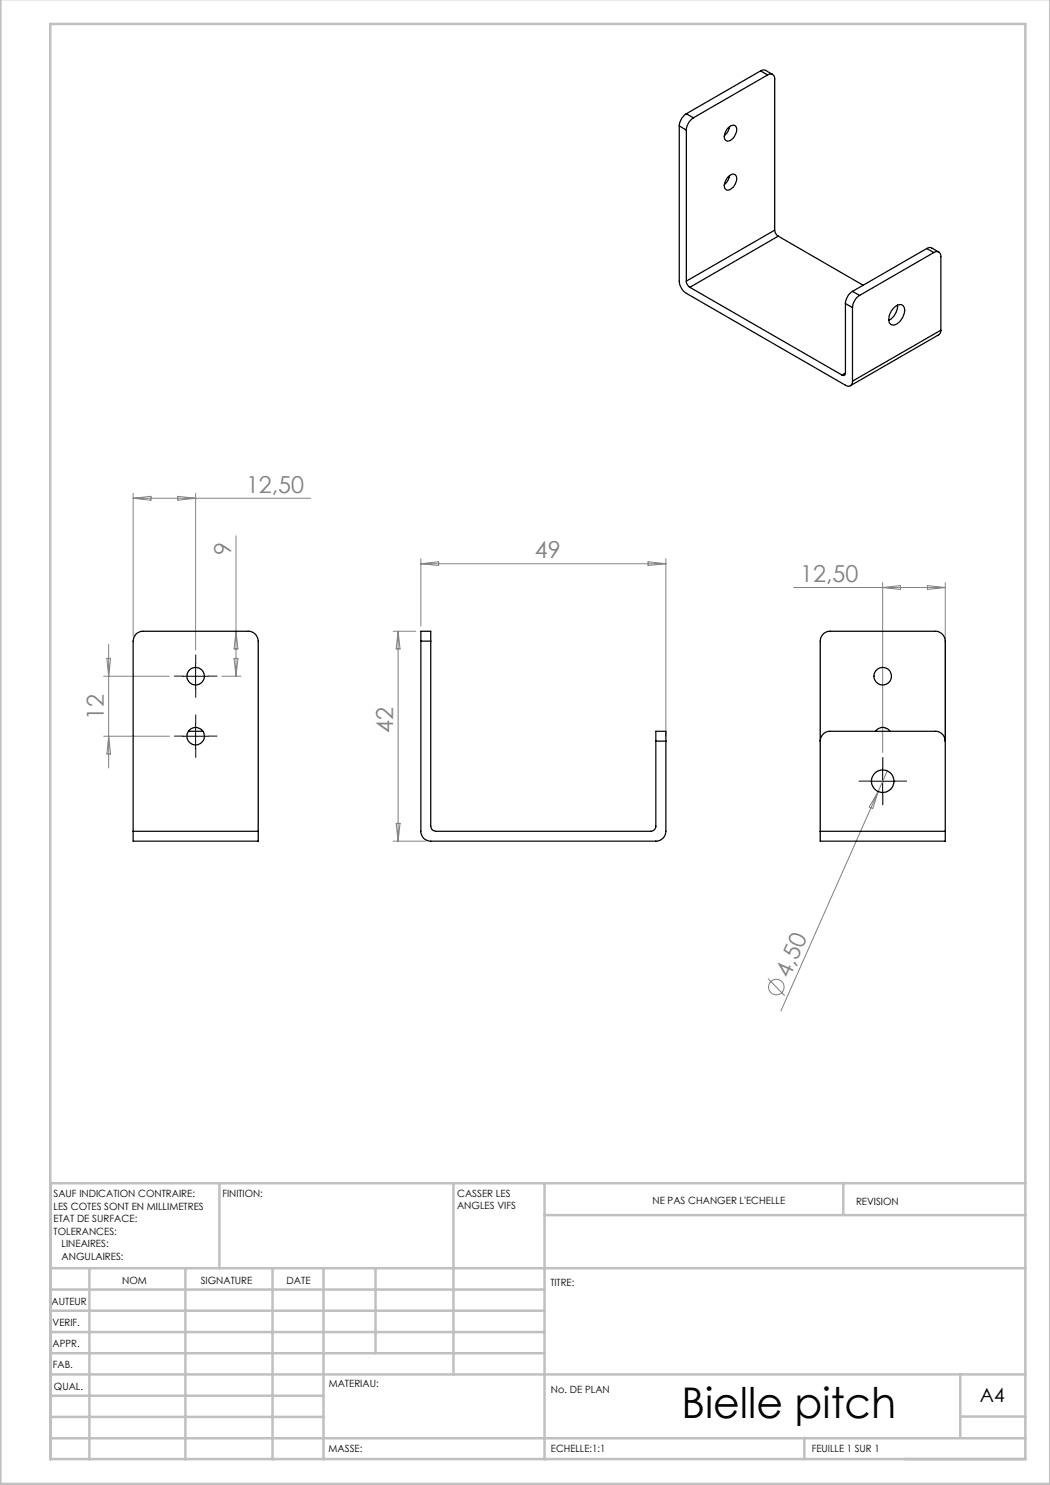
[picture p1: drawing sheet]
<svg xmlns="http://www.w3.org/2000/svg" width="210mm" height="297mm" viewBox="0 0 210 297" stroke-linecap="round" stroke-linejoin="round" font-family="sans-serif">
<g fill="none" stroke="#808080" stroke-width=".2">
<path d="M26.6 98.7v28.5M26.6 99.7h35.5M26.6 99.7l3.6-.4v.7zM35.6 99.3l3.5 .4-3.5 .3zM39.1 98.7v31.3M47.2 107.2v28.1M84.2 111.7v13.5M84.2 112.7h49M84.2 112.7l3.5-.3v.7zM129.6 112.4l3.6 .3-3.6 .4zM133.2 111.7v35.5M158.7 117.5h30.4"/>
<path d="M176.5 116.5v34M176.5 117.5l3.6-.4v.8zM185.5 117.1l3.6 .4-3.6 .4zM189.1 116.5v30.7M20.7 135.3h13.2M21.4 131.7h.7l-.4 3.6zM21.7 128.9v24.7M44.4 135.3h3.8M46.8 131.7h.8l-.4 3.6zM47.2 126.3l.4 3.5h-.8zM78.6 126.3h4.5M79.6 126.3v41.9"/>
<path d="M79.6 126.3l.4 3.5h-.8zM20.7 147.2h13.2M21.7 147.2l.4 3.6h-.7zM175.6 158.3l-19.4 43.9M175.6 158.3l-1 3.4-.8-.3zM177.4 154.2l-1.8 4.1M78.6 168.2h6.6M79.2 164.7h.8l-.4 3.5zM153.6 195.7l3.4 3.4"/>
<circle cx="155.3" cy="197.4" r="1.56"/>
</g>
<path d="M36.6 135.2h-1.7M39.1 132.7v-1.7M39.1 137.7v1.8M41.6 135.2h1.8M36.6 147.2h-1.7M39.1 144.7v-1.7M39.1 149.7v1.8M41.6 147.2h1.8M174.1 156.2h-2.3M176.6 153.7v-2.2M176.6 158.7v2.3M179.1 156.2h2.2" fill="none" stroke="#000" stroke-width=".2" stroke-dasharray="30.5 1.3 1.3 1.3"/>
<path d="M36.6 135.3h5M39.1 132.7v5.1M36.6 147.2h5M39.1 144.7v5.1M174.1 156.2h4.9M176.5 153.7v5" fill="none" stroke="#000" stroke-width=".2"/>
<g fill="none" stroke="#c0c0c0" stroke-width=".5">
<path d="M.1 -.1v296.9h209.9v-296.9M10.1 4.8h195v287h-195zM43.9 236.6v17M90.7 236.6v38.3M108.9 236.6v55.3M168.7 236.6v6.3M205.1 236.6h-195v55.3M10.1 253.6h195M10.1 257.9h98.8M17.9 253.6v38.3M37.1 253.6v38.3M54.5 253.6v38.3"/>
<path d="M64.7 253.6v38.3M75.1 253.6v17M108.9 243h96.2M10.1 270.6h98.8M10.1 266.4h98.8M10.1 262.1h98.8M10.1 279.1h54.6M10.1 274.9h195M192.1 274.8v12.7M10.1 287.7h195M10.1 283.4h54.6M160.9 287.5v4.3"/>
<path d="M192.1 283.3h13"/>
</g>
<g fill="none" stroke="#000" stroke-width=".25">
<path d="M152.1 14.2l.8-.2 1.6 .9M152.1 14.2l1.4 .8M152.1 14.2l-14.8 8.6M153.5 15a.86 .86 0 0 1 1-.1 .86 .86 0 0 1 .4 .9v30.2M153.5 15l-14.8 8.6M135.9 25.2v31a3.2 3.2 0 0 0 1.4 2.5l31.8 18.3a.86 .86 0 0 0 1 .1 .86 .86 0 0 0 .4-.9M135.9 25.2l1.4 .8M137.3 22.8a3.2 3.2 0 0 0-1.4 2.4M137.3 26v30.2M137.3 22.8l1.4 .8M138.7 23.6a3.2 3.2 0 0 0-1.4 2.4M145.6 25.6a.95 .95 0 0 1 .8-.6 .95 .95 0 0 1 .9 .5 2.36 2.36 0 0 1-1.9 2.7 1.24 1.24 0 0 1-.3-1.9z"/>
<path d="M145.6 35.4a.99 .99 0 0 1 1.6-.3 2.26 2.26 0 0 1-1.8 2.9 1.26 1.26 0 0 1-.3-1.9zM145.9 25.3a2.86 2.86 0 0 1-1 1.8M145.9 35.1a2.74 2.74 0 0 1-1 1.8M137.3 56.2a1.6 1.6 0 0 0 .7 1.3M138 57.5l30.4 17.5M154.9 46a1.62 1.62 0 0 0 .7 1.2M154.9 46l-17.6 10.2M155.6 47.2l-17.6 10.3M155.6 47.2l17 9.8M170.5 58.3a3.2 3.2 0 0 0-1.4 2.4M170.5 58.3l1.4 .8M171.9 59.1a3.2 3.2 0 0 0-1.4 2.4"/>
<path d="M185.3 49.7l.9-.2 1.5 .9M185.3 49.7l1.5 .8M185.3 49.7l-14.8 8.6M186.8 50.5a.86 .86 0 0 1 1-.1 .86 .86 0 0 1 .4 .9v14.7M186.8 50.5l-14.9 8.6M169.1 74.6a.42 .42 0 0 1-.2 .5 .42 .42 0 0 1-.5-.1M169.1 60.7v13.9M169.1 60.7l1.4 .8M169.1 74.6l-.7 .4M170.5 61.5v14.7M179 61.3a1.07 1.07 0 0 1 1.4-.3 1.07 1.07 0 0 1 .5 1.3 3.1 3.1 0 0 1-2.3 2.7 1.06 1.06 0 0 1-.8-1.5 3.5 3.5 0 0 1 1.2-2.2zM179.5 61a3.4 3.4 0 0 1-1.7 3.1"/>
<path d="M188.2 66l-.2 .7-.3 .3-17.6 10.1M188.2 66l-17.7 10.2M84.2 128.2v38.1a1.93 1.93 0 0 0 1.9 1.9h45.1a1.99 1.99 0 0 0 2-1.9v-18.1M84.2 128.2v-1.9h1.9v1.9M84.2 128.2h1.9M86.1 128.2v37a1.09 1.09 0 0 0 1.1 1.1h43a1.02 1.02 0 0 0 1-1.1v-17M37.7 146.3h2.9M131.2 148.2v-1.9h2v1.9M131.2 148.2h2M164 148.2a1.99 1.99 0 0 1 2.1-1.9h20.9a1.99 1.99 0 0 1 2.1 1.9M175.1 146.3a1.69 1.69 0 0 1 2.9 0M26.6 166.3v-38.1a1.93 1.93 0 0 1 2-1.9h21a1.99 1.99 0 0 1 2 1.9v38.1"/>
<path d="M26.6 166.3v1.9h25v-1.9M26.6 166.3h25M164 166.3v1.9h25.1v-1.9M164 166.3v-38.1a1.99 1.99 0 0 1 2.1-1.9h20.9a1.99 1.99 0 0 1 2.1 1.9v38.1M164 166.3h25.1"/>
<circle cx="39.1" cy="135.2" r="1.75"/>
<circle cx="176.6" cy="135.2" r="1.75"/>
<circle cx="39.1" cy="147.2" r="1.74"/>
<circle cx="176.5" cy="156.2" r="2.26"/>
</g>
<text font-size="8.5" x="136.3" y="283.5">Bielle pitch</text>
<g font-size="4.7" fill="#808080">
<text x="49.2" y="98.6">12,50</text>
<text x="46.2" y="111" transform="rotate(-90 46.2 111)">9</text>
<text x="107" y="111.7">49</text>
<text x="160" y="116.5">12,50</text>
<text x="20.7" y="144.1" transform="rotate(-90 20.7 144.1)">12</text>
<text x="78.6" y="146.6" transform="rotate(-90 78.6 146.6)">42</text>
<text x="157.9" y="195.7" transform="rotate(-66 157.9 195.7)">4,50</text>
</g>
<text font-size="3.9" x="196" y="280.4">A4</text>
<g font-size="2">
<text x="10.7" y="239.5">SAUF INDICATION CONTRAIRE:</text>
<text x="44.5" y="239.5">FINITION:</text>
<text x="91.4" y="239.4">CASSER LES</text>
<text x="10.7" y="242">LES COTES SONT EN MILLIMETRES</text>
<text x="10.7" y="244.5">ETAT DE SURFACE:</text>
<text x="91.4" y="241.9">ANGLES VIFS</text>
<text x="130.5" y="240.8">NE PAS CHANGER L'ECHELLE</text>
<text x="171.2" y="241">REVISION</text>
<text x="10.7" y="247">TOLERANCES:</text>
<text x="12.3" y="249.5">LINEAIRES:</text>
<text x="12.3" y="252">ANGULAIRES:</text>
<text x="24.4" y="256.9">NOM</text>
<text x="40.1" y="256.8">SIGNATURE</text>
<text x="57.3" y="256.8">DATE</text>
<text x="110.1" y="257.1">TITRE:</text>
<text x="10.3" y="260.9">AUTEUR</text>
<text x="10.5" y="269.3">APPR.</text>
<text x="10.5" y="265.2">VERIF.</text>
<text x="10.6" y="273.6">FAB.</text>
<text x="10.8" y="278">QUAL.</text>
<text x="65.8" y="277.4">MATERIAU:</text>
<text x="110.2" y="278.5">No. DE PLAN</text>
<text x="65.7" y="290.4">MASSE:</text>
<text x="110.2" y="290.5">ECHELLE:1:1</text>
<text x="162.4" y="290.4">FEUILLE 1 SUR 1</text>
</g>
</svg>
